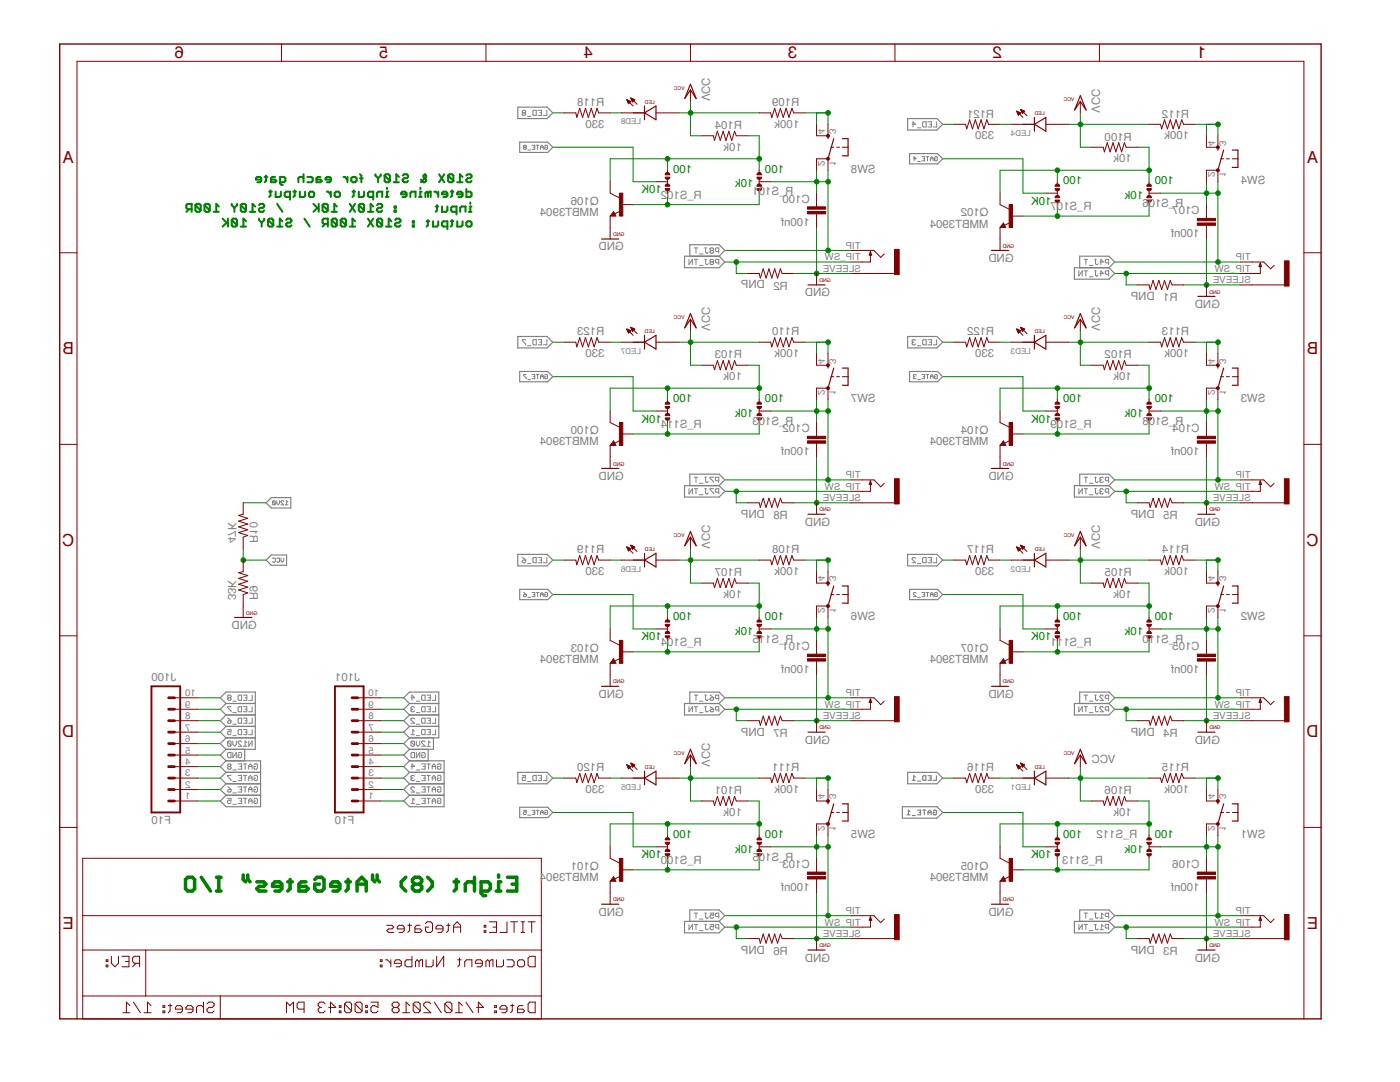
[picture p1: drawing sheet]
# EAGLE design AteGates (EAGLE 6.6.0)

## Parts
C100  100nf  CAP0603-CAP  [0603-CAP]
C101  100nf  CAP0603-CAP  [0603-CAP]
C102  100nf  CAP0603-CAP  [0603-CAP]
C103  100nf  CAP0603-CAP  [0603-CAP]
C104  100nf  CAP0603-CAP  [0603-CAP]
C105  100nf  CAP0603-CAP  [0603-CAP]
C106  100nf  CAP0603-CAP  [0603-CAP]
C107  100nf  CAP0603-CAP  [0603-CAP]
J100  F10  M10SILK_FEMALE_PTH  [1X10_OCTO]
J101  F10  M10SILK_FEMALE_PTH  [1X10_OCTO]
LED1  LED  [LED3MM]
LED2  LED  [LED3MM]
LED3  LED  [LED3MM]
LED4  LED  [LED3MM]
LED5  LED  [LED3MM]
LED6  LED  [LED3MM]
LED7  LED  [LED3MM]
LED8  LED  [LED3MM]
P1J  JACK-3_5MM-MONO-SW-WQP_PJ302-12  [WQP_PJ301M-12]
P2J  JACK-3_5MM-MONO-SW-WQP_PJ302-12  [WQP_PJ301M-12]
P3J  JACK-3_5MM-MONO-SW-WQP_PJ302-12  [WQP_PJ301M-12]
P4J  JACK-3_5MM-MONO-SW-WQP_PJ302-12  [WQP_PJ301M-12]
P5J  JACK-3_5MM-MONO-SW-WQP_PJ302-12  [WQP_PJ301M-12]
P6J  JACK-3_5MM-MONO-SW-WQP_PJ302-12  [WQP_PJ301M-12]
P7J  JACK-3_5MM-MONO-SW-WQP_PJ302-12  [WQP_PJ301M-12]
P8J  JACK-3_5MM-MONO-SW-WQP_PJ302-12  [WQP_PJ301M-12]
Q100  MMBT3904  MMBT3904LT1-NPN-SOT23-BEC  [SOT23-BEC]
Q101  MMBT3904  MMBT3904LT1-NPN-SOT23-BEC  [SOT23-BEC]
Q102  MMBT3904  MMBT3904LT1-NPN-SOT23-BEC  [SOT23-BEC]
Q103  MMBT3904  MMBT3904LT1-NPN-SOT23-BEC  [SOT23-BEC]
Q104  MMBT3904  MMBT3904LT1-NPN-SOT23-BEC  [SOT23-BEC]
Q105  MMBT3904  MMBT3904LT1-NPN-SOT23-BEC  [SOT23-BEC]
Q106  MMBT3904  MMBT3904LT1-NPN-SOT23-BEC  [SOT23-BEC]
Q107  MMBT3904  MMBT3904LT1-NPN-SOT23-BEC  [SOT23-BEC]
R1  DNP  RESISTOR0603-RES  [0603-RES]
R2  DNP  RESISTOR0603-RES  [0603-RES]
R3  DNP  RESISTOR0603-RES  [0603-RES]
R4  DNP  RESISTOR0603-RES  [0603-RES]
R5  DNP  RESISTOR0603-RES  [0603-RES]
R6  DNP  RESISTOR0603-RES  [0603-RES]
R7  DNP  RESISTOR0603-RES  [0603-RES]
R8  DNP  RESISTOR0603-RES  [0603-RES]
R9  33K  RESISTOR0603-RES  [0603-RES]
R10  47K  RESISTOR0603-RES  [0603-RES]
R100  10k  RESISTOR0603-RES  [0603-RES]
R101  10k  RESISTOR0603-RES  [0603-RES]
R102  10k  RESISTOR0603-RES  [0603-RES]
R103  10k  RESISTOR0603-RES  [0603-RES]
R104  10k  RESISTOR0603-RES  [0603-RES]
R105  10k  RESISTOR0603-RES  [0603-RES]
R106  10k  RESISTOR0603-RES  [0603-RES]
R107  10k  RESISTOR0603-RES  [0603-RES]
R108  100k  RESISTOR0603-RES  [0603-RES]
R109  100k  RESISTOR0603-RES  [0603-RES]
R110  100k  RESISTOR0603-RES  [0603-RES]
R111  100k  RESISTOR0603-RES  [0603-RES]
R112  100k  RESISTOR0603-RES  [0603-RES]
R113  100k  RESISTOR0603-RES  [0603-RES]
R114  100k  RESISTOR0603-RES  [0603-RES]
R115  100k  RESISTOR0603-RES  [0603-RES]
R116  330  RESISTOR0603-RES  [0603-RES]
R117  330  RESISTOR0603-RES  [0603-RES]
R118  330  RESISTOR0603-RES  [0603-RES]
R119  330  RESISTOR0603-RES  [0603-RES]
R120  330  RESISTOR0603-RES  [0603-RES]
R121  330  RESISTOR0603-RES  [0603-RES]
R122  330  RESISTOR0603-RES  [0603-RES]
R123  330  RESISTOR0603-RES  [0603-RES]
R_S100  JMP-3-NO-0603  [JMP-3-NO-0603]
R_S101  100  JMP-3-NO-0603  [JMP-3-NO-0603]
R_S102  JMP-3-NO-0603  [JMP-3-NO-0603]
R_S103  100  JMP-3-NO-0603  [JMP-3-NO-0603]
R_S104  JMP-3-NO-0603  [JMP-3-NO-0603]
R_S105  100  JMP-3-NO-0603  [JMP-3-NO-0603]
R_S106  100  JMP-3-NO-0603  [JMP-3-NO-0603]
R_S107  JMP-3-NO-0603  [JMP-3-NO-0603]
R_S108  100  JMP-3-NO-0603  [JMP-3-NO-0603]
R_S109  JMP-3-NO-0603  [JMP-3-NO-0603]
R_S110  100  JMP-3-NO-0603  [JMP-3-NO-0603]
R_S111  JMP-3-NO-0603  [JMP-3-NO-0603]
R_S112  100  JMP-3-NO-0603  [JMP-3-NO-0603]
R_S113  JMP-3-NO-0603  [JMP-3-NO-0603]
R_S114  JMP-3-NO-0603  [JMP-3-NO-0603]
R_S115  100  JMP-3-NO-0603  [JMP-3-NO-0603]
SW1  TAC_SWITCHPTH  [TACTILE-PTH]
SW2  TAC_SWITCHPTH  [TACTILE-PTH]
SW3  TAC_SWITCHPTH  [TACTILE-PTH]
SW4  TAC_SWITCHPTH  [TACTILE-PTH]
SW5  TAC_SWITCHPTH  [TACTILE-PTH]
SW6  TAC_SWITCHPTH  [TACTILE-PTH]
SW7  TAC_SWITCHPTH  [TACTILE-PTH]
SW8  TAC_SWITCHPTH  [TACTILE-PTH]

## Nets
12V0: J101.6 R10.2
GATE_1: J101.1 R_S113.2
GATE_2: J101.2 R_S111.2
GATE_3: J101.3 R_S109.2
GATE_4: J101.4 R_S107.2
GATE_5: J100.1 R_S100.2
GATE_6: J100.2 R_S104.2
GATE_7: J100.3 R_S114.2
GATE_8: J100.4 R_S102.2
GND: C100.2 C101.2 C102.2 C103.2 C104.2 C105.2 C106.2 C107.2 J100.5 J101.5 P1J.SLEEVE P2J.SLEEVE P3J.SLEEVE P4J.SLEEVE P5J.SLEEVE P6J.SLEEVE P7J.SLEEVE P8J.SLEEVE Q100.E Q101.E Q102.E Q103.E Q104.E Q105.E Q106.E Q107.E R1.1 R2.1 R3.1 R4.1 R5.1 R6.1 R7.1 R8.1 R9.1
GTI_1_LEDK: LED1.K(CATHODE) R116.1
GTI_1_LEDK1: LED2.K(CATHODE) R117.1
GTI_1_LEDK2: LED3.K(CATHODE) R122.1
GTI_1_LEDK3: LED4.K(CATHODE) R121.1
GTI_1_LEDK4: LED5.K(CATHODE) R120.1
GTI_1_LEDK5: LED6.K(CATHODE) R119.1
GTI_1_LEDK6: LED7.K(CATHODE) R123.1
GTI_1_LEDK7: LED8.K(CATHODE) R118.1
LED_1: J101.7 R116.2
LED_2: J101.8 R117.2
LED_3: J101.9 R122.2
LED_4: J101.10 R121.2
LED_5: J100.7 R120.2
LED_6: J100.8 R119.2
LED_7: J100.9 R123.2
LED_8: J100.10 R118.2
N12V0: J100.6
P1J_T: C106.1 P1J.TIP R_S112.2 SW1.1 SW1.2
P1J_TN: P1J.TIP_SW R3.2
P2J_T: C105.1 P2J.TIP R_S110.2 SW2.1 SW2.2
P2J_TN: P2J.TIP_SW R4.2
P3J_T: C104.1 P3J.TIP R_S108.2 SW3.1 SW3.2
P3J_TN: P3J.TIP_SW R5.2
P4J_T: C107.1 P4J.TIP R_S106.2 SW4.1 SW4.2
P4J_TN: P4J.TIP_SW R1.2
P5J_T: C103.1 P5J.TIP R_S105.2 SW5.1 SW5.2
P5J_TN: P5J.TIP_SW R6.2
P6J_T: C101.1 P6J.TIP R_S115.2 SW6.1 SW6.2
P6J_TN: P6J.TIP_SW R7.2
P7J_T: C102.1 P7J.TIP R_S103.2 SW7.1 SW7.2
P7J_TN: P7J.TIP_SW R8.2
P8J_T: C100.1 P8J.TIP R_S101.2 SW8.1 SW8.2
P8J_TN: P8J.TIP_SW R2.2
Q1_B: Q105.B R_S112.3 R_S113.3
Q1_B1: Q107.B R_S110.3 R_S111.3
Q1_B2: Q104.B R_S108.3 R_S109.3
Q1_B3: Q102.B R_S106.3 R_S107.3
Q1_B4: Q101.B R_S100.3 R_S105.3
Q1_B5: Q103.B R_S104.3 R_S115.3
Q1_B6: Q100.B R_S103.3 R_S114.3
Q1_B7: Q106.B R_S101.3 R_S102.3
Q1_C: Q105.C R106.1 R_S112.1 R_S113.1
Q1_C1: Q107.C R105.1 R_S110.1 R_S111.1
Q1_C2: Q104.C R102.1 R_S108.1 R_S109.1
Q1_C3: Q102.C R100.1 R_S106.1 R_S107.1
Q1_C4: Q101.C R101.1 R_S100.1 R_S105.1
Q1_C5: Q103.C R107.1 R_S104.1 R_S115.1
Q1_C6: Q100.C R103.1 R_S103.1 R_S114.1
Q1_C7: Q106.C R104.1 R_S101.1 R_S102.1
SW1: R115.1 SW1.3 SW1.4
SW2: R114.1 SW2.3 SW2.4
SW3: R113.1 SW3.3 SW3.4
SW4: R112.1 SW4.3 SW4.4
SW5: R111.1 SW5.3 SW5.4
SW6: R108.1 SW6.3 SW6.4
SW7: R110.1 SW7.3 SW7.4
SW8: R109.1 SW8.3 SW8.4
VCC: LED1.A(ANODE) LED2.A(ANODE) LED3.A(ANODE) LED4.A(ANODE) LED5.A(ANODE) LED6.A(ANODE) LED7.A(ANODE) LED8.A(ANODE) R9.2 R10.1 R100.2 R101.2 R102.2 R103.2 R104.2 R105.2 R106.2 R107.2 R108.2 R109.2 R110.2 R111.2 R112.2 R113.2 R114.2 R115.2

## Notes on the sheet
- 100 | 100
- 100 | 100
- 10k
- 10K
- 10k
- 10K
- S10X & S10Y for each gate
  determine input or output
  input    : S10X 10K   / S10Y 100R
  output : S10X 100R / S10Y 10K
- 100 | 100 | 100 | 100
- 10k | 10k
- 10K | 10K
- 100 | 100 | 100 | 100
- 10k | 10k
- 10K | 10K
- 100 | 100 | 100 | 100
- 10k | 10k
- 10K | 10K
- Eight (8) "AteGates" I/O

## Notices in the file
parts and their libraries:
PatternAgents-Beautify: License : http://creativecommons.org/licenses/by-sa/3.0
(Creative Commons 3.0)
PatternAgents-ProtoPads: License : http://creativecommons.org/licenses/by-sa/4.0
(Creative Commons 4.0)
